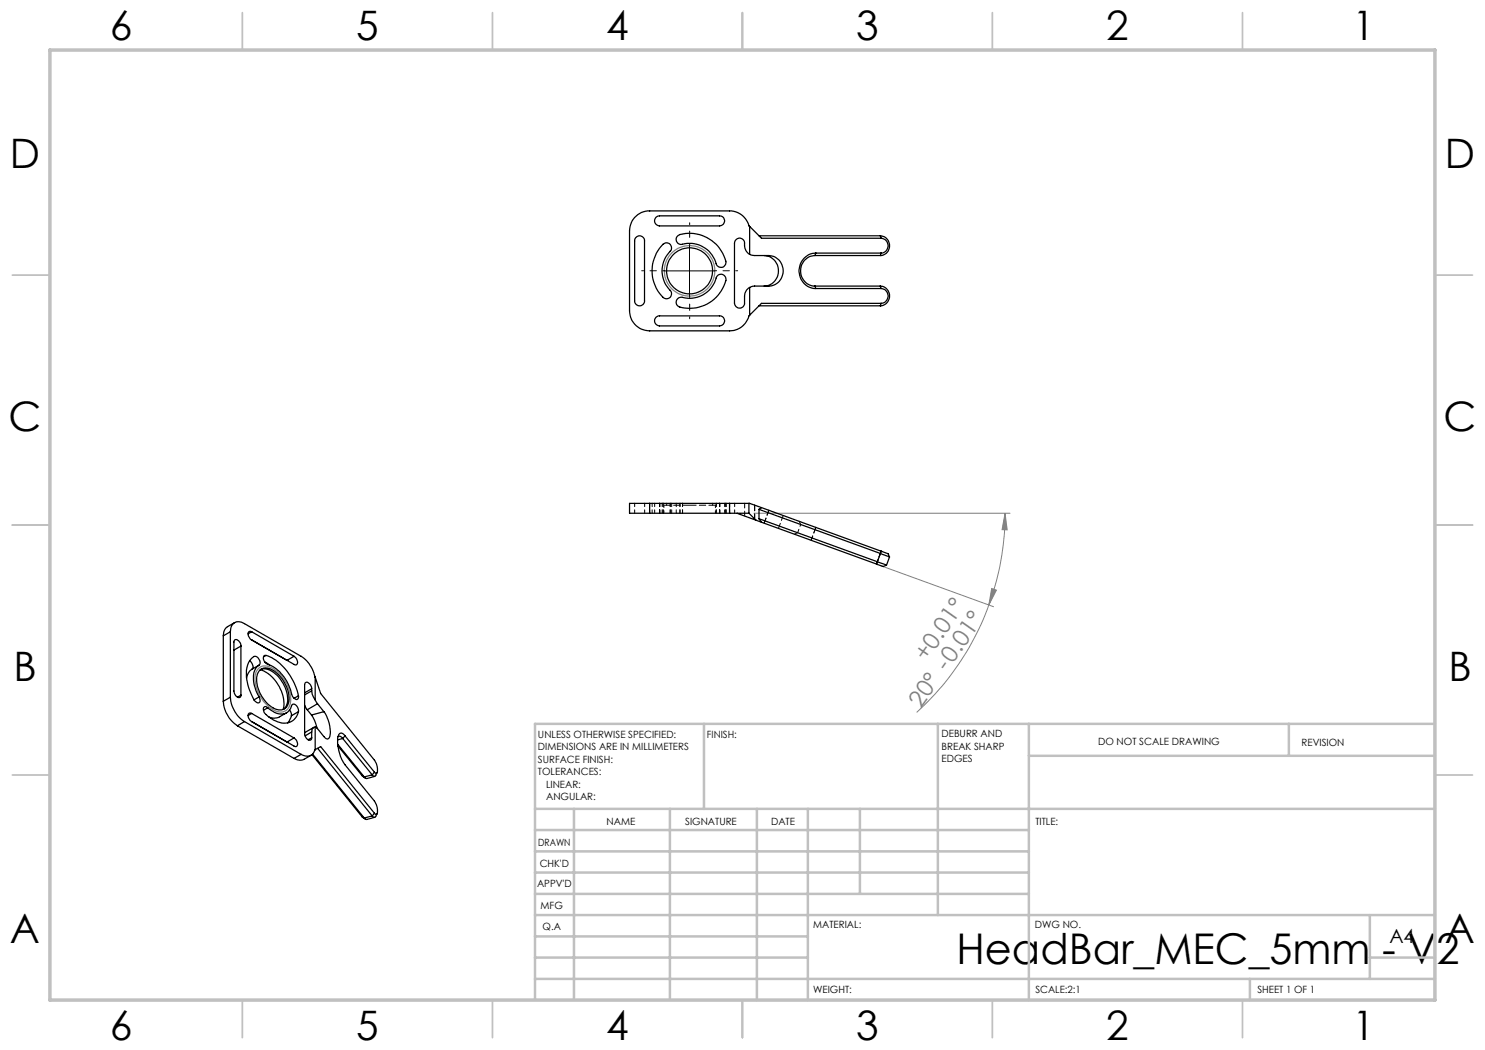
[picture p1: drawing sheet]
<svg xmlns="http://www.w3.org/2000/svg" width="297mm" height="210mm" viewBox="0 0 297 210" stroke-linecap="round" stroke-linejoin="round" font-family="sans-serif">
<path d="M150.8 102.6h51.2M176.2 113.2l22.5 8.1M198.3 117.7l1 .3-1.5 3zM201 102.6l.4 3.4-1-.1zM201 102.6a53.1 53.1 0 0 1-3.2 18.4M197.8 121a53.7 53.7 0 0 1-14.5 21.5" fill="none" stroke="#808080" stroke-width=".2"/>
<g fill="none" stroke="#808080" stroke-width=".25">
<path d="M51.8 133.6a2.66 2.66 0 0 1 3.4 .6 7.3 7.3 0 0 1 2.8 6.7 2.07 2.07 0 0 1-3.3 1.1 7.4 7.4 0 0 1-3.5-7.4z"/>
<circle cx="137.9" cy="54.2" r="5"/>
</g>
<g fill="none" stroke="#c0c0c0" stroke-width=".35">
<path d="M48.5 2.5v7.5M98.5 2.5v7.5M148.5 2.5v7.5M198.5 2.5v7.5M248.5 2.5v7.5M2.5 55h7.5M287 55h7.5M2.5 105h7.5M287 105h7.5M2.5 155h7.5M287 155h7.5M48.5 200v7.5"/>
<path d="M98.5 200v7.5M148.5 200v7.5M198.5 200v7.5M248.5 200v7.5"/>
</g>
<g fill="none" stroke="#c0c0c0" stroke-width=".5">
<path d="M140.8 144.8v17M187.6 144.8v38.2M205.8 144.8v55.2M205.8 151.2h81.2M257.8 144.8v6.4M287 144.8h-180v55.2M107 161.8h180M107 178.8h98.8M107 174.5h98.8M107 170.3h98.8M107 166h98.8M114.8 161.8v38.2"/>
<path d="M134 161.8v38.2M151.4 161.8v38.2M161.6 161.8v38.2M172 161.8v17M107 195.8h180M107 191.5h54.6M107 187.3h54.6M107 183h180M250 195.8v4.2M274 191.5h13M274 183v12.8"/>
</g>
<path d="M10 10h277v190h-277z" fill="none" stroke="#c0c0c0" stroke-width=".7"/>
<path d="M132.9 54.2h-4.6M137.9 49.2v-4.6M137.9 59.2v4.6M142.9 54.2h4.6" fill="none" stroke="#000" stroke-width=".2" stroke-dasharray="15.2 1.3 1.3 1.3" stroke-dashoffset="14.8"/>
<path d="M132.9 54.2h10M137.9 49.2v10" fill="none" stroke="#000" stroke-width=".2"/>
<path d="M198.3 117.7l1 .3-1.5 3zM201 102.6l.4 3.4-1-.1z" fill="#808080"/>
<g fill="none" stroke="#000" stroke-width=".25">
<path d="M127.1 47.6a1 1 0 0 1 1.1-.4 1 1 0 0 1 .7 1v12a.99 .99 0 0 1-1 1 .99 .99 0 0 1-1-1v-12.2zM131.2 43.5l.7-.3h12a1.01 1.01 0 0 1 1 1 1.01 1.01 0 0 1-1 1h-12a1.04 1.04 0 0 1-.9-.6 1.04 1.04 0 0 1 .2-1.1zM132.6 48.9a1 1 0 0 1 1.4-.1 1 1 0 0 1 0 1.5 5.7 5.7 0 0 0 .3 8.1 1.01 1.01 0 0 1-.4 1.2 1.01 1.01 0 0 1-1.3-.1 7.5 7.5 0 0 1 0-10.6zM135.6 47.1a7.3 7.3 0 0 1 9.6 5.5 1.06 1.06 0 0 1-1.2 .9 1.06 1.06 0 0 1-.9-1.2 5.7 5.7 0 0 0-7-3.4 .99 .99 0 0 1-.8-.7 .99 .99 0 0 1 .3-1.1zM135.7 59.6l.4-.1a6.1 6.1 0 0 0 5.7-1.4 6.7 6.7 0 0 0 1.6-2.9 1.06 1.06 0 0 1 1.5-.1 1.06 1.06 0 0 1 .1 1.5 7.4 7.4 0 0 1-9.4 4.6 .99 .99 0 0 1 .1-1.6zM149.9 50.9a2.38 2.38 0 0 1-1-2.5 1.02 1.02 0 0 0-1.1-.8 1.02 1.02 0 0 0-.9 1v12a1.01 1.01 0 0 0 1 1 1.01 1.01 0 0 0 1-1v-1.4a2.07 2.07 0 0 1 1-1.7M149.9 45.3a5.1 5.1 0 0 0-2.1-2.6l-1.5-.5h-16.4a4 4 0 0 0-4 4v16a4 4 0 0 0 4 4h16a4 4 0 0 0 3.9-3l2.5-2.5h23.9M149.9 50.9l1 .2h2.9a3.1 3.1 0 0 1 2.8 3.1 3.1 3.1 0 0 1-2.8 3h-2.9l-1 .3M149.9 45.3v5.6M149.9 57.5v5.5M149.9 45.3l2.4 2.4h23.9M151.8 47.2h24.3"/>
<path d="M152.8 51.1a3.1 3.1 0 0 1 2.9 3.1 3.1 3.1 0 0 1-2.9 3M163 51.1a3.1 3.1 0 0 0-2.9 3.1 3.1 3.1 0 0 0 2.9 3M163 57.2h13.1M163 51.1h13.1M163 57.2l.2 .5M163.2 50.6a3.6 3.6 0 0 0-3.4 3.6 3.6 3.6 0 0 0 3.4 3.5M163.2 50.6h13M163.2 57.7h13M163.2 50.6l-.2 .5M176.1 57.2a1.98 1.98 0 0 1 1.8 2 1.98 1.98 0 0 1-1.8 2M176.1 47.2a1.98 1.98 0 0 1 1.8 1.9 1.98 1.98 0 0 1-1.8 2M176.1 47.2l.1 .5"/>
<path d="M176.1 57.2l.1 .5M176.2 47.7a1.48 1.48 0 0 1 1.4 1.4 1.48 1.48 0 0 1-1.4 1.5M176.2 57.7a1.48 1.48 0 0 1 1.4 1.5 1.48 1.48 0 0 1-1.4 1.5M176.2 50.6l-.1 .5M131.2 63.5l.5-.3h12.2a1.01 1.01 0 0 1 1 1 1.01 1.01 0 0 1-1 1h-12a1.04 1.04 0 0 1-.9-.6 1.04 1.04 0 0 1 .2-1.1zM151.8 61.2h24.3M176.2 60.7l-.1 .5M129.9 100.7h-4v1.9h4M129.9 100.7v1.9M129.9 100.7h16M129.9 102.6h16M145.9 100.7h3.9"/>
<path d="M145.9 102.6h3.9M145.9 100.7v1.9M147.4 102.6l3.8 1.4M149.8 100.7l2.5 .8M149.8 100.7v1.9M149.8 102.6l1.4 1.4M151.2 104l1.1 .4M151.8 101.9v1.8M151.8 103.7l.5 .7M151.8 101.9l24.3 8.8M151.8 103.7l23.7 8.7M152.3 101.5l-.5 .4"/>
<path d="M152.3 104.4l23 8.4M152.3 101.5l23.9 8.7M175.3 112.8l1.3 .5 .7-.3M175.5 112.4l1.8 .6M175.5 112.4l-.2 .4M176.1 110.7l1.8 .7M176.1 110.7l-.6 1.7M176.2 110.2l1.4 .5 .3 .7M176.2 110.2l-.1 .5M177.9 111.4l-.6 1.6M44.7 127.2v13.1M46.1 139.4a6.4 6.4 0 0 0 2.8 4.9"/>
<path d="M46.1 126.4a1.72 1.72 0 0 1 .8-1.9 1.72 1.72 0 0 1 2 .2l11.3 6.6a6.9 6.9 0 0 1 2.8 4.2M46.1 139.4l-1.4 .9M46.1 126.4v13M46.1 126.4l-1.4 .8M46.9 124.5l-1.4 .8a2.03 2.03 0 0 0-.8 1.9M48.2 129.2a1.04 1.04 0 0 0-1.3-1.2l-.1 .4v9.8a1.08 1.08 0 0 0 1.3 1.2l.1-.4M48.2 129.2v9.8M48.2 129.2l-1.4 .8M48.2 139l-.7 .4M49.9 132.2h.1a1.29 1.29 0 0 1 .4 1.6M50.3 128l7.1 4.1M50.3 126.4a.49 .49 0 0 0-.6 0 .49 .49 0 0 0-.1 .6l.6 .9 8.6 5a.52 .52 0 0 0 .7-.2 .52 .52 0 0 0-.1-.7l-.6-.7"/>
<path d="M50.3 126.4l8.5 4.9M50.3 126.4l-.7 .4M50.4 133.8l-.6 .6-.5 1.2M51.8 133a1.16 1.16 0 0 0-1-1.7 4.2 4.2 0 0 0-1.5 4.1 12.1 12.1 0 0 0 1.5 4.6M51.8 139.4a.73 .73 0 0 1-.2 1.2l-.6-.3-.2-.3M51.8 133a3.4 3.4 0 0 0-1 3.8l.4 1.3 .6 1.3M51.8 133l-1.4 .8M51.8 139.4l-1 .6M51.9 134.2a2.26 2.26 0 0 1 3.1 .1 6.8 6.8 0 0 1 2.7 6.3 1.92 1.92 0 0 1-3.1 1 6.7 6.7 0 0 1-3.1-6.7zM52 134a7.3 7.3 0 0 1 4.6 7.9M52.1 133.9a3.1 3.1 0 0 1 3.3 1.1 6.4 6.4 0 0 1 1.9 6l-.6 .8M53 132.4l.9 .6"/>
<path d="M53.2 131.1a10.7 10.7 0 0 1 6.2 7l.3 1.1M53.2 131.1a.66 .66 0 0 0-.6 .5 .66 .66 0 0 0 .3 .7l.4 .4a8.5 8.5 0 0 1 5.2 6.5 .85 .85 0 0 0 1.1 .6l.1-.6M53.2 131.1l-.5 .3M57.4 132.1h.1M58.8 131.3l-1.4 .8M59.7 139.2l-.9 .5M62.3 138.2l.1 .6 .6 1.2M62.3 137.8a1.07 1.07 0 0 0-1.2-1.2l-.2 .3v9.8a1.07 1.07 0 0 0 1.3 1.2l.1-.3M62.3 137.8v.4M62.3 138.2l-1.4 .8M62.3 137.8l-1.4 .8M63 135.5l1.1 3.2 10.8 13.3 .6 1.4a.88 .88 0 0 1-.3 1.2l-.3-.2"/>
<path d="M63 140l.5 .7M63 135.5v4.5M44.7 140.3a6.5 6.5 0 0 0 2.8 4.9M47.5 145.2l11.3 6.5M48.9 144.3l-1.4 .9M48.9 144.3l11.3 6.6M50.3 144.3l7.1 4.1M50.3 142.7a.49 .49 0 0 0-.6 0 .49 .49 0 0 0-.1 .7l.6 .8 8.6 5a.52 .52 0 0 0 .7-.1 .52 .52 0 0 0-.1-.7l-.6-.8M50.3 142.7l8.5 4.9M50.3 142.7l-.7 .4M53.6 141.6a.53 .53 0 0 0-.8-.1 .53 .53 0 0 0-.1 .7 5 5 0 0 0 5.3 2.2 2.94 2.94 0 0 0 1.7-2.1M53.6 141.6a3.7 3.7 0 0 0 3.5 1.1 2.74 2.74 0 0 0 1.4-1.8 1.14 1.14 0 0 1 1.2 1.4"/>
<path d="M53.6 141.6l-.9 .5M57.3 142.5l-1.4 .9a2.25 2.25 0 0 1-2.1 0M57.4 148.4h.1M57.9 142l.3 .6 .1 .5M58.3 143.1l-.8 1.5M58.8 147.6l-1.4 .8M59.7 142.3l-1.4 .8M60.2 150.9l-1.4 .8M60.9 141l.6 .9M61.5 141.9l.8 1.1M62.2 151.1l-1.4 .8a2.1 2.1 0 0 1-2-.2M62.3 143l.7 1.3 .4 1.3"/>
<path d="M62.3 146.4v1.2M62.3 147.6l-.7 .3M62.3 146.4l-1.3 .8M62.4 150.9l10 12.4M62.5 150.8l10.3 12.8M62.8 145.5l-1.9 1M63 145.4a.88 .88 0 0 0-.7 1M63 149.9a1.75 1.75 0 0 1-2.8 1M63 145.4v4.5M63 149.9l1.1-.6 10.8 13.4M63.5 140.7l1.3 1.6M63.5 140.7l-2 1.2"/>
<path d="M63.5 149.7l10.9 13.5M64.8 142.3a6.4 6.4 0 0 1 1 5.3 .64 .64 0 0 1-1-.3l-1.3-1.6-.5-.3M64.8 142.3l-2.5 .7M67.5 148.8l5.3 6.6M67.6 149.1l4.8 6M67.6 147.3a.63 .63 0 0 1 .9 .4M68.5 147.7l5.9 7.3M68.5 147.7l-1 .3M69 147.2a.72 .72 0 0 0-1.2-.3 7.4 7.4 0 0 0 1.1 5.8l6 7.5 .6 1.5a.92 .92 0 0 1-.3 1.2l-.3-.2M69 147.2l5.9 7.2M69 147.2l-.5 .5M72.4 155.1l.7 .5"/>
<path d="M72.4 155.1l.4 .3M74.4 155l-1.6 .4M74.9 154.4l-.5 .6M74.9 155.3l-1.5 .4-.6-.3M75.4 154.5l-.3 .6a.37 .37 0 0 1-.4 .2 .37 .37 0 0 1-.3-.3M72.4 163.3l.7 .5M72.4 163.3l.4 .3M74.4 163.2l-1.6 .4M74.9 162.7l-.5 .5M74.9 163.5l-1.5 .4-.6-.3M75.4 162.7l-.4 .8-.6-.3"/>
<circle cx="137.9" cy="54.2" r="4.6"/>
</g>
<g fill="none" stroke="#000" stroke-width=".2" stroke-dasharray="1.3 .6" stroke-dashoffset=".6">
<path d="M126.9 102.6v-2M128.9 102.6v-2M129.9 102.6v-2M130.4 100.6v2M130.9 100.6v2M131.9 102.6v-2M132.4 100.6v2M132.6 102.6v-2M134 102.6v-2M134.3 102.6v-2M135.2 100.6v2M136 102.6v-2"/>
<path d="M136.5 102.6v-2M143.2 102.6v-2M143.9 102.6v-2M144.9 102.6v-2M145.2 102.6v-2M145.9 100.6v2M146.9 102.6v-2"/>
</g>
<path d="M148.9 103.2v-2.6" fill="none" stroke="#000" stroke-width=".2" stroke-dasharray="1.3 .6" stroke-dashoffset=".3"/>
<path d="M133.3 100.6v.4M137.9 101h-5.1M142.5 101v-.4M143.1 101h-5.2M162.4 107.6l-.2 .4M163 105.9l.2-.4M175.5 112.3l-.2 .5M176.1 110.7l.1-.5" fill="none" stroke="#000" stroke-width=".2" stroke-dasharray="1.3 .6"/>
<path d="M160.1 104.9l-.6 1.6M162.4 107.6l.6-1.7M175.5 112.3l.6-1.6" fill="none" stroke="#000" stroke-width=".2" stroke-dasharray="1.3 .6" stroke-dashoffset=".9"/>
<path d="M150.9 103.9v-2.9M150.9 101v2.9" fill="none" stroke="#000" stroke-width=".2" stroke-dasharray="1.3 .6" stroke-dashoffset=".1"/>
<path d="M152.8 104.6l1-2.6M155.7 105.7l.9-2.6" fill="none" stroke="#000" stroke-width=".2" stroke-dasharray="1.3 .6" stroke-dashoffset=".2"/>
<path d="M132.8 101v1.6M143.1 102.6v-1.6" fill="none" stroke="#000" stroke-width=".2" stroke-dasharray="1.3 .6" stroke-dashoffset=".8"/>
<path d="M159.5 106.5l-.6 .3M159.8 104.2l.3 .7" fill="none" stroke="#000" stroke-width=".2" stroke-dasharray="1.3 .6" stroke-dashoffset=".4"/>
<text font-size="8.5" x="191.3" y="192.7">HeadBar_MEC_5mm - V2</text>
<g font-size="8.1">
<text x="22" y="8">6</text>
<text x="71.2" y="8">5</text>
<text x="121.2" y="8">4</text>
<text x="171.3" y="8">3</text>
<text x="221.3" y="8">2</text>
<text x="270.5" y="8">1</text>
<text x="2" y="33.6">D</text>
<text x="289" y="33.6">D</text>
<text x="1.7" y="86.1">C</text>
<text x="288.7" y="86.1">C</text>
<text x="2.7" y="136.1">B</text>
<text x="289.7" y="136.1">B</text>
<text x="2" y="188.6">A</text>
<text x="289" y="188.6">A</text>
<text x="22" y="208">6</text>
<text x="71.2" y="208">5</text>
<text x="121.2" y="208">4</text>
<text x="171.3" y="208">3</text>
<text x="221.3" y="208">2</text>
<text x="270.5" y="208">1</text>
</g>
<g font-size="4.7" fill="#808080">
<text x="185.3" y="132.4" transform="rotate(-55 185.3 132.4)">+0.01°</text>
<text x="184.1" y="141.8" transform="rotate(-55 184.1 141.8)">20° -0.01°</text>
</g>
<text font-size="3.9" x="277.9" y="188.5">A4</text>
<g font-size="2">
<text x="107.6" y="147.6">UNLESS OTHERWISE SPECIFIED:</text>
<text x="141.4" y="147.6">FINISH:</text>
<text x="188.3" y="147.5">DEBURR AND</text>
<text x="188.3" y="150">BREAK SHARP</text>
<text x="219.6" y="149">DO NOT SCALE DRAWING</text>
<text x="260.3" y="149.2">REVISION</text>
<text x="107.6" y="150.1">DIMENSIONS ARE IN MILLIMETERS</text>
<text x="107.6" y="152.6">SURFACE FINISH:</text>
<text x="107.6" y="155.1">TOLERANCES:</text>
<text x="188.3" y="152.5">EDGES</text>
<text x="109.2" y="157.6">LINEAR:</text>
<text x="109.2" y="160.1">ANGULAR:</text>
<text x="121.3" y="165">NAME</text>
<text x="137" y="164.9">SIGNATURE</text>
<text x="154.2" y="164.9">DATE</text>
<text x="207.1" y="164.9">TITLE:</text>
<text x="107.6" y="169.1">DRAWN</text>
<text x="107.9" y="173.3">CHK'D</text>
<text x="107.4" y="177.4">APPV'D</text>
<text x="108.1" y="181.8">MFG</text>
<text x="108.5" y="186">Q.A</text>
<text x="162.6" y="185.5">MATERIAL:</text>
<text x="207" y="185.5">DWG NO.</text>
<text x="162.6" y="198.5">WEIGHT:</text>
<text x="207.1" y="198.6">SCALE:2:1</text>
<text x="251.5" y="198.6">SHEET 1 OF 1</text>
</g>
</svg>
